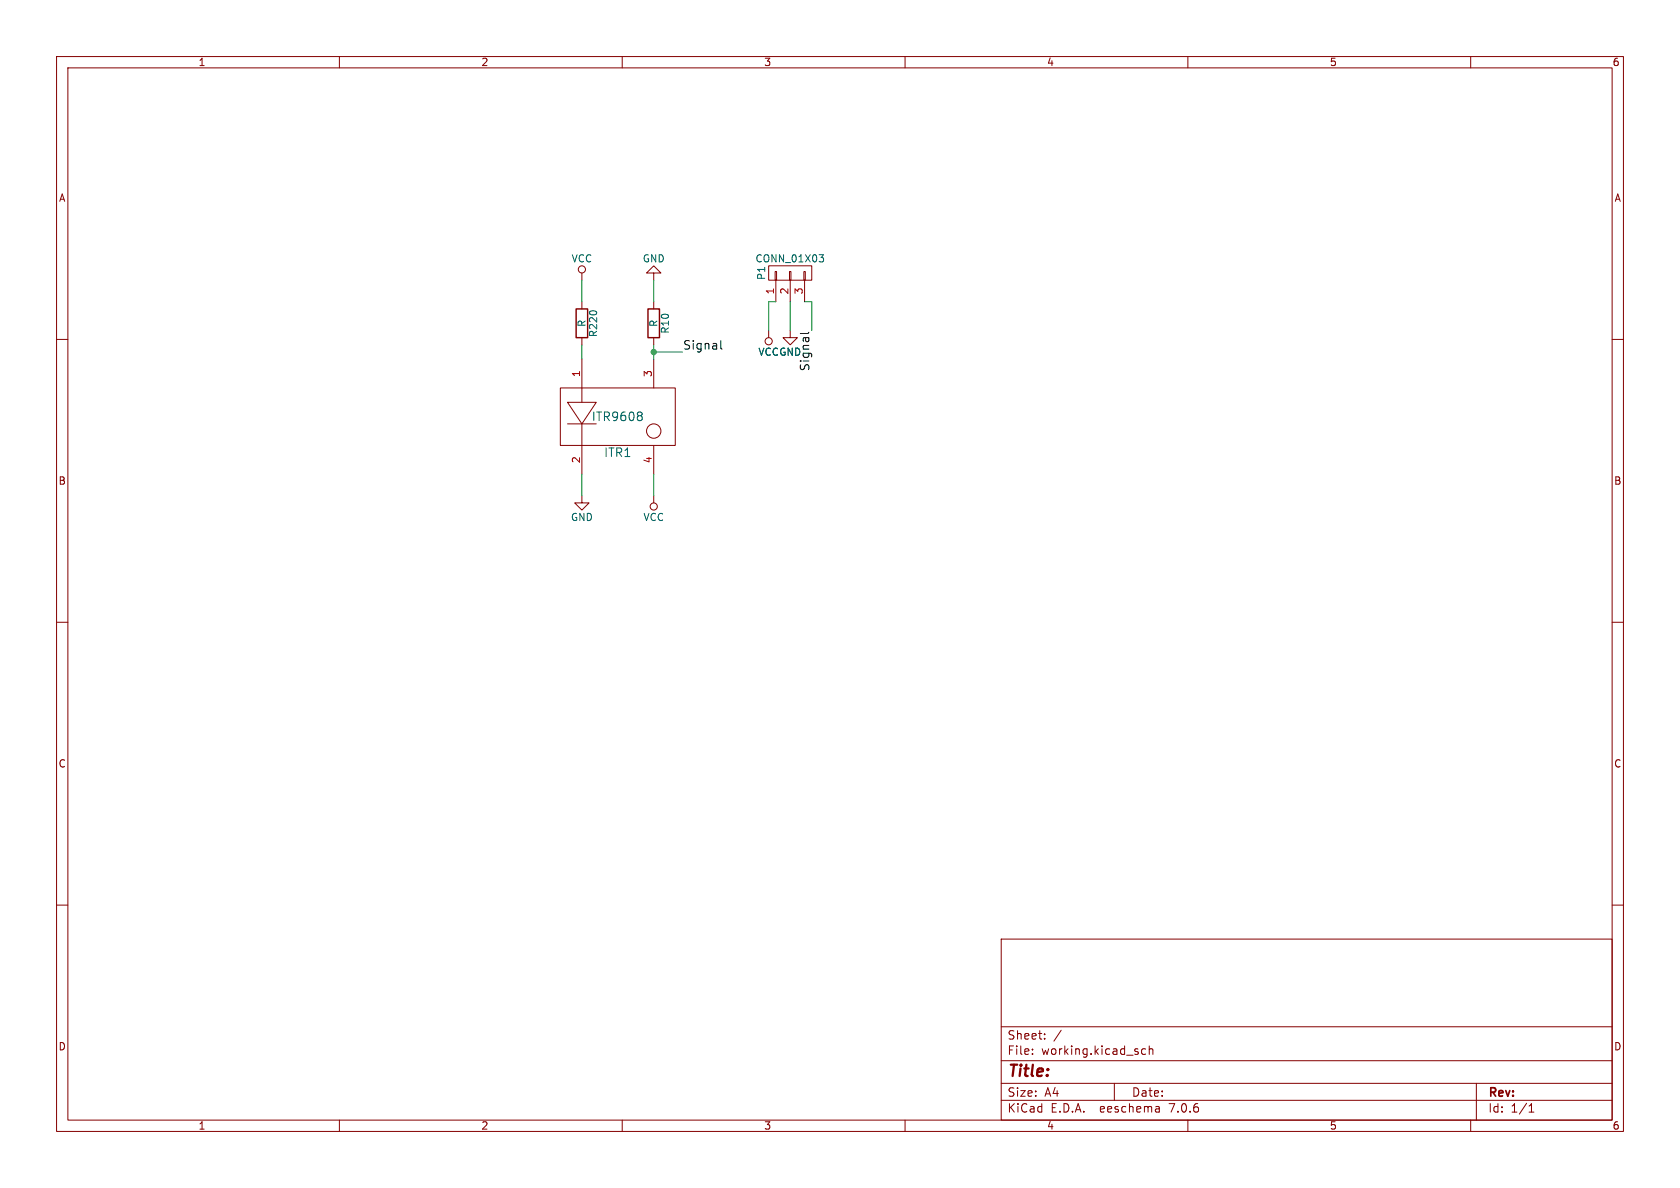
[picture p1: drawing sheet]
(kicad_sch (version 20230121) (generator eeschema)

 (paper "A4")

 (lib_symbols
  (symbol "Prueba-rescue:CONN_01X03" (pin_names (offset 1.016) hide) (in_bom yes) (on_board yes)
   (property "Reference" "P" (at 0 5.08 0) (effects (font (size 1.27 1.27))))
   (property "Value" "CONN_01X03" (at 2.54 0 90) (effects (font (size 1.27 1.27))))
   (property "Footprint" "" (at 0 0 0) (effects (font (size 1.27 1.27))))
   (property "Datasheet" "" (at 0 0 0) (effects (font (size 1.27 1.27))))
   (symbol "CONN_01X03_0_1"
    (rectangle (start -1.27 -2.413) (end 0.254 -2.667) (stroke (width 0) (type solid)) (fill (type none)))
    (rectangle (start -1.27 0.127) (end 0.254 -0.127) (stroke (width 0) (type solid)) (fill (type none)))
    (rectangle (start -1.27 2.667) (end 0.254 2.413) (stroke (width 0) (type solid)) (fill (type none)))
    (rectangle (start -1.27 3.81) (end 1.27 -3.81) (stroke (width 0) (type solid)) (fill (type none))))
   (symbol "CONN_01X03_1_1"
    (pin passive line (at -5.08 2.54 0) (length 3.81) (name "P1" (effects (font (size 1.27 1.27)))) (number "1" (effects (font (size 1.27 1.27)))))
    (pin passive line (at -5.08 0 0) (length 3.81) (name "P2" (effects (font (size 1.27 1.27)))) (number "2" (effects (font (size 1.27 1.27)))))
    (pin passive line (at -5.08 -2.54 0) (length 3.81) (name "P3" (effects (font (size 1.27 1.27)))) (number "3" (effects (font (size 1.27 1.27)))))))
  (symbol "Prueba-rescue:GND" (power) (pin_names (offset 0)) (in_bom yes) (on_board yes)
   (property "Reference" "#PWR" (at 0 -6.35 0) (effects (font (size 1.27 1.27)) hide))
   (property "Value" "GND" (at 0 -3.81 0) (effects (font (size 1.27 1.27))))
   (property "Footprint" "" (at 0 0 0) (effects (font (size 1.27 1.27))))
   (property "Datasheet" "" (at 0 0 0) (effects (font (size 1.27 1.27))))
   (symbol "GND_0_1"
    (polyline (pts (xy 0 0) (xy 0 -1.27) (xy 1.27 -1.27) (xy 0 -2.54) (xy -1.27 -1.27) (xy 0 -1.27)) (stroke (width 0) (type solid)) (fill (type none))))
   (symbol "GND_1_1"
    (pin power_in line (at 0 0 270) (length 0) hide (name "GND" (effects (font (size 1.27 1.27)))) (number "1" (effects (font (size 1.27 1.27)))))))
  (symbol "Prueba-rescue:ITR9608" (pin_names (offset 1.016)) (in_bom yes) (on_board yes)
   (property "Reference" "ITR" (at 0 -6.35 0) (effects (font (size 1.524 1.524))))
   (property "Value" "ITR9608" (at 0 0 0) (effects (font (size 1.524 1.524))))
   (property "Footprint" "" (at -25.4 -1.27 0) (effects (font (size 1.524 1.524))))
   (property "Datasheet" "" (at -25.4 -1.27 0) (effects (font (size 1.524 1.524))))
   (symbol "ITR9608_0_1"
    (polyline (pts (xy -8.89 -1.27) (xy -3.81 -1.27)) (stroke (width 0) (type solid)) (fill (type none)))
    (polyline (pts (xy -6.35 -1.27) (xy -6.35 -5.08)) (stroke (width 0) (type solid)) (fill (type none)))
    (polyline (pts (xy -6.35 2.54) (xy -6.35 5.08)) (stroke (width 0) (type solid)) (fill (type none)))
    (polyline (pts (xy -8.89 2.54) (xy -3.81 2.54) (xy -6.35 -1.27) (xy -8.89 2.54)) (stroke (width 0) (type solid)) (fill (type none)))
    (circle (center 6.35 -2.54) (radius 1.27) (stroke (width 0) (type solid)) (fill (type none)))
    (rectangle (start 10.16 -5.08) (end -10.16 5.08) (stroke (width 0) (type solid)) (fill (type none))))
   (symbol "ITR9608_1_1"
    (pin output line (at -6.35 10.16 270) (length 5.08) (name "~" (effects (font (size 1.27 1.27)))) (number "1" (effects (font (size 1.27 1.27)))))
    (pin output line (at -6.35 -10.16 90) (length 5.08) (name "~" (effects (font (size 1.27 1.27)))) (number "2" (effects (font (size 1.27 1.27)))))
    (pin output line (at 6.35 10.16 270) (length 5.08) (name "~" (effects (font (size 1.27 1.27)))) (number "3" (effects (font (size 1.27 1.27)))))
    (pin input line (at 6.35 -10.16 90) (length 5.08) (name "~" (effects (font (size 1.27 1.27)))) (number "4" (effects (font (size 1.27 1.27)))))))
  (symbol "Prueba-rescue:R" (pin_numbers hide) (pin_names (offset 0)) (in_bom yes) (on_board yes)
   (property "Reference" "R" (at 2.032 0 90) (effects (font (size 1.27 1.27))))
   (property "Value" "R" (at 0 0 90) (effects (font (size 1.27 1.27))))
   (property "Footprint" "" (at -1.778 0 90) (effects (font (size 1.27 1.27))))
   (property "Datasheet" "" (at 0 0 0) (effects (font (size 1.27 1.27))))
   (symbol "R_0_1"
    (rectangle (start -1.016 -2.54) (end 1.016 2.54) (stroke (width 0.254) (type solid)) (fill (type none))))
   (symbol "R_1_1"
    (pin passive line (at 0 3.81 270) (length 1.27) (name "~" (effects (font (size 1.27 1.27)))) (number "1" (effects (font (size 1.27 1.27)))))
    (pin passive line (at 0 -3.81 90) (length 1.27) (name "~" (effects (font (size 1.27 1.27)))) (number "2" (effects (font (size 1.27 1.27)))))))
  (symbol "Prueba-rescue:VCC" (power) (pin_names (offset 0)) (in_bom yes) (on_board yes)
   (property "Reference" "#PWR" (at 0 -3.81 0) (effects (font (size 1.27 1.27)) hide))
   (property "Value" "VCC" (at 0 3.81 0) (effects (font (size 1.27 1.27))))
   (property "Footprint" "" (at 0 0 0) (effects (font (size 1.27 1.27))))
   (property "Datasheet" "" (at 0 0 0) (effects (font (size 1.27 1.27))))
   (symbol "VCC_0_1"
    (polyline (pts (xy 0 0) (xy 0 1.27)) (stroke (width 0) (type solid)) (fill (type none)))
    (circle (center 0 1.905) (radius 0.635) (stroke (width 0) (type solid)) (fill (type none))))
   (symbol "VCC_1_1"
    (pin power_in line (at 0 0 90) (length 0) hide (name "VCC" (effects (font (size 1.27 1.27)))) (number "1" (effects (font (size 1.27 1.27))))))))

 (junction (at 115.57 62.23) (diameter 0) (color 0 0 0 0))

 (wire (pts (xy 115.57 63.5) (xy 115.57 62.23)) (stroke (width 0) (type default)))
 (wire (pts (xy 143.51 58.42) (xy 143.51 53.34)) (stroke (width 0) (type default)))
 (wire (pts (xy 135.89 53.34) (xy 137.16 53.34)) (stroke (width 0) (type default)))
 (wire (pts (xy 120.65 62.23) (xy 115.57 62.23)) (stroke (width 0) (type default)))
 (wire (pts (xy 135.89 58.42) (xy 135.89 53.34)) (stroke (width 0) (type default)))
 (wire (pts (xy 102.87 87.63) (xy 102.87 83.82)) (stroke (width 0) (type default)))
 (wire (pts (xy 139.7 58.42) (xy 139.7 53.34)) (stroke (width 0) (type default)))
 (wire (pts (xy 102.87 53.34) (xy 102.87 49.53)) (stroke (width 0) (type default)))
 (wire (pts (xy 143.51 53.34) (xy 142.24 53.34)) (stroke (width 0) (type default)))
 (wire (pts (xy 115.57 62.23) (xy 115.57 60.96)) (stroke (width 0) (type default)))
 (wire (pts (xy 115.57 87.63) (xy 115.57 83.82)) (stroke (width 0) (type default)))
 (wire (pts (xy 102.87 63.5) (xy 102.87 60.96)) (stroke (width 0) (type default)))
 (wire (pts (xy 115.57 53.34) (xy 115.57 49.53)) (stroke (width 0) (type default)))

 (label "Signal" (at 120.65 62.23 0) (effects (font (size 1.524 1.524)) (justify left bottom)))
 (label "Signal" (at 143.51 58.42 270) (effects (font (size 1.524 1.524)) (justify right bottom)))

 (symbol (lib_id "Prueba-rescue:R") (at 102.87 57.15 0) (unit 1) (in_bom yes) (on_board yes) (dnp no)
  (property "Reference" "R220" (at 104.902 57.15 90) (effects (font (size 1.27 1.27))))
  (property "Value" "R" (at 102.87 57.15 90) (effects (font (size 1.27 1.27))))
  (property "Footprint" "Resistors_ThroughHole:Resistor_Horizontal_RM10mm" (at 101.092 57.15 90) (effects (font (size 1.27 1.27)) hide))
  (property "Datasheet" "" (at 102.87 57.15 0) (effects (font (size 1.27 1.27)))) (pin "1") (pin "2"))

 (symbol (lib_id "Prueba-rescue:R") (at 115.57 57.15 0) (unit 1) (in_bom yes) (on_board yes) (dnp no)
  (property "Reference" "R10" (at 117.602 57.15 90) (effects (font (size 1.27 1.27))))
  (property "Value" "R" (at 115.57 57.15 90) (effects (font (size 1.27 1.27))))
  (property "Footprint" "Resistors_ThroughHole:Resistor_Horizontal_RM10mm" (at 113.792 57.15 90) (effects (font (size 1.27 1.27)) hide))
  (property "Datasheet" "" (at 115.57 57.15 0) (effects (font (size 1.27 1.27)))) (pin "1") (pin "2"))

 (symbol (lib_id "Prueba-rescue:ITR9608") (at 109.22 73.66 0) (unit 1) (in_bom yes) (on_board yes) (dnp no)
  (property "Reference" "ITR1" (at 109.22 80.01 0) (effects (font (size 1.524 1.524))))
  (property "Value" "ITR9608" (at 109.22 73.66 0) (effects (font (size 1.524 1.524))))
  (property "Footprint" "opto:ITR9608" (at 83.82 74.93 0) (effects (font (size 1.524 1.524)) hide))
  (property "Datasheet" "" (at 83.82 74.93 0) (effects (font (size 1.524 1.524)))) (pin "1") (pin "2") (pin "3") (pin "4"))

 (symbol (lib_id "Prueba-rescue:VCC") (at 102.87 49.53 0) (unit 1) (in_bom yes) (on_board yes) (dnp no)
  (property "Reference" "#PWR01" (at 102.87 53.34 0) (effects (font (size 1.27 1.27)) hide))
  (property "Value" "VCC" (at 102.87 45.72 0) (effects (font (size 1.27 1.27))))
  (property "Footprint" "" (at 102.87 49.53 0) (effects (font (size 1.27 1.27))))
  (property "Datasheet" "" (at 102.87 49.53 0) (effects (font (size 1.27 1.27)))) (pin "1"))

 (symbol (lib_id "Prueba-rescue:GND") (at 102.87 87.63 0) (unit 1) (in_bom yes) (on_board yes) (dnp no)
  (property "Reference" "#PWR02" (at 102.87 93.98 0) (effects (font (size 1.27 1.27)) hide))
  (property "Value" "GND" (at 102.87 91.44 0) (effects (font (size 1.27 1.27))))
  (property "Footprint" "" (at 102.87 87.63 0) (effects (font (size 1.27 1.27))))
  (property "Datasheet" "" (at 102.87 87.63 0) (effects (font (size 1.27 1.27)))) (pin "1"))

 (symbol (lib_id "Prueba-rescue:VCC") (at 115.57 87.63 180) (unit 1) (in_bom yes) (on_board yes) (dnp no)
  (property "Reference" "#PWR03" (at 115.57 83.82 0) (effects (font (size 1.27 1.27)) hide))
  (property "Value" "VCC" (at 115.57 91.44 0) (effects (font (size 1.27 1.27))))
  (property "Footprint" "" (at 115.57 87.63 0) (effects (font (size 1.27 1.27))))
  (property "Datasheet" "" (at 115.57 87.63 0) (effects (font (size 1.27 1.27)))) (pin "1"))

 (symbol (lib_id "Prueba-rescue:GND") (at 115.57 49.53 180) (unit 1) (in_bom yes) (on_board yes) (dnp no)
  (property "Reference" "#PWR04" (at 115.57 43.18 0) (effects (font (size 1.27 1.27)) hide))
  (property "Value" "GND" (at 115.57 45.72 0) (effects (font (size 1.27 1.27))))
  (property "Footprint" "" (at 115.57 49.53 0) (effects (font (size 1.27 1.27))))
  (property "Datasheet" "" (at 115.57 49.53 0) (effects (font (size 1.27 1.27)))) (pin "1"))

 (symbol (lib_id "Prueba-rescue:GND") (at 139.7 58.42 0) (unit 1) (in_bom yes) (on_board yes) (dnp no)
  (property "Reference" "#PWR05" (at 139.7 64.77 0) (effects (font (size 1.27 1.27)) hide))
  (property "Value" "GND" (at 139.7 62.23 0) (effects (font (size 1.27 1.27))))
  (property "Footprint" "" (at 139.7 58.42 0) (effects (font (size 1.27 1.27))))
  (property "Datasheet" "" (at 139.7 58.42 0) (effects (font (size 1.27 1.27)))) (pin "1"))

 (symbol (lib_id "Prueba-rescue:VCC") (at 135.89 58.42 180) (unit 1) (in_bom yes) (on_board yes) (dnp no)
  (property "Reference" "#PWR06" (at 135.89 54.61 0) (effects (font (size 1.27 1.27)) hide))
  (property "Value" "VCC" (at 135.89 62.23 0) (effects (font (size 1.27 1.27))))
  (property "Footprint" "" (at 135.89 58.42 0) (effects (font (size 1.27 1.27))))
  (property "Datasheet" "" (at 135.89 58.42 0) (effects (font (size 1.27 1.27)))) (pin "1"))

 (symbol (lib_id "Prueba-rescue:CONN_01X03") (at 139.7 48.26 90) (unit 1) (in_bom yes) (on_board yes) (dnp no)
  (property "Reference" "P1" (at 134.62 48.26 0) (effects (font (size 1.27 1.27))))
  (property "Value" "CONN_01X03" (at 139.7 45.72 90) (effects (font (size 1.27 1.27))))
  (property "Footprint" "Pin_Headers:Pin_Header_Angled_1x03" (at 139.7 48.26 0) (effects (font (size 1.27 1.27)) hide))
  (property "Datasheet" "" (at 139.7 48.26 0) (effects (font (size 1.27 1.27)))) (pin "1") (pin "2") (pin "3"))

 (sheet_instances (path "" (page "1"))))
